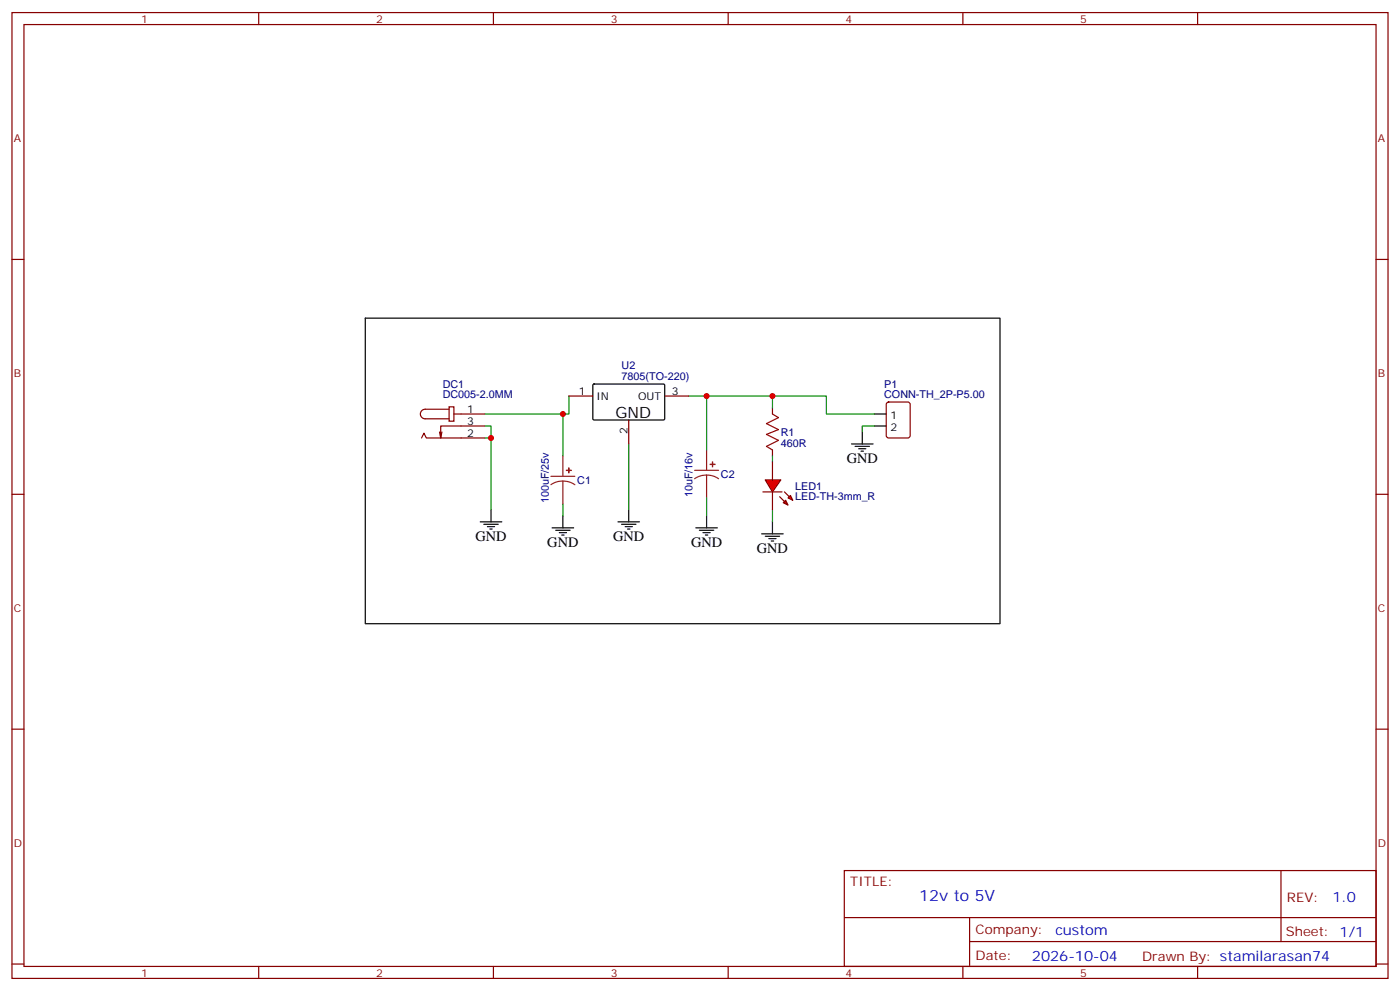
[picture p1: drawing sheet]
<svg xmlns="http://www.w3.org/2000/svg" width="412mm" height="292mm" viewBox="0 0 412 292" stroke-linecap="round" stroke-linejoin="round" font-family="sans-serif">
<g fill="none" stroke="#870000" stroke-width=".35">
<path d="M3.5 3.7h405.4v284.3h-405.4zM7.1 7.2h398.2v277.3h-398.2zM76.2 3.7v3.5M145.3 3.7v3.5M214.5 3.7v3.5M283.6 3.7v3.5M352.8 3.7v3.5M3.5 76.4h3.6M405.3 76.4h3.6M132.3 119.8h1.4v4.2h-1.4zM261.3 118.6l.5-.2h5.6l.7 .4v9.4l-.5 .7h-5.8l-.7-.4v-9.4zM124.2 128.9l.7-1.4 .7 1.4h17.3"/>
<path d="M130.2 127.2l-.4 1.7M132.3 120.5h-7.1a1.41 1.41 0 0 0-1.4 1.4 1.41 1.41 0 0 0 1.4 1.4h7.1M133.7 121.9h9.2M142.9 125.4h-13.1v3.5l-.3-1.7M227.5 120.1v1.8M227.5 132.5v1.7M3.5 145.5h3.6M405.3 145.5h3.6M3.5 214.7h3.6M405.3 214.7h3.6M248.7 256.3h156.6v28.2h-156.6zM377.3 256.3v20.9"/>
<path d="M248.7 270.1h156.5M285.6 277.2h119.6M285.6 270.1v14.2M3.5 283.8h3.6M76.2 284.5v3.5M145.3 284.5v3.5M214.5 284.5v3.5M283.6 284.5v3.5M352.8 284.5v3.5M405.3 283.8h3.6"/>
</g>
<g fill="none" stroke="#000" stroke-width=".35">
<path d="M107.6 93.7h187v89.9h-187zM250.8 130.7h6.4M251.9 131.4h4.2M252.9 132.1h2.2M253.6 132.8h.8M254 127.2v3.5M257.5 121.9h3.6M257.5 125.4h3.6M141.5 153.6h6.3M142.5 154.3h4.3M143.6 155h2.1M144.3 155.8h.7"/>
<path d="M144.6 150.1v3.5M162.6 155.4h6.4M163.7 156.1h4.2M164.7 156.8h2.2M165.5 157.5h.7M165.8 151.9v3.5M182 153.6h6.4M183.1 154.3h4.2M184.1 155h2.2M184.9 155.8h.7M185.2 150.1v3.5M205 155.4h6.3"/>
<path d="M206 156.1h4.3M207.1 156.8h2.1M207.8 157.5h.7M208.1 151.9v3.5M224.4 157.2h6.3M225.4 157.9h4.3M226.5 158.6h2.1M227.2 159.3h.7M227.5 153.6v3.6"/>
</g>
<g fill="none" stroke="#008700" stroke-width=".35">
<path d="M167.6 116.6v5.3h-24.7M202.8 116.6h5.3v15.9M208.1 116.6h35.3v5.3h14.1M227.5 116.6v3.5M142.9 125.4h1.7v3.5h-1.7M144.6 128.9v21.2M165.8 121.9v12.3M185.2 130.7v19.4M227.5 134.2v1.8M257.5 125.4h-3.5v1.8M165.8 148.3v3.6M208.1 146.6v5.3"/>
<path d="M227.5 150.1v3.5"/>
</g>
<path d="M204.6 138.5h7.1M208.1 139.9l-1.8 .2-1.7 .8M208.1 139.9l1.9 .2 1.7 .8M208.1 132.5v6M208.1 139.9v6.7" fill="none" stroke="#8c2424" stroke-width=".35"/>
<g fill="#8c2424" stroke="#8c2424" stroke-width=".35">
<path d="M209.2 136.7h1.4z"/>
<path d="M209.9 136v1.4z"/>
</g>
<path d="M227.5 121.9l1.8 1-3.5 1.8 3.5 1.8-3.5 1.4 3.5 1.7-3.5 1.8 1.7 1.1" fill="none" stroke="#a10000" stroke-width=".35"/>
<g fill="#f00" stroke="#870000" stroke-width=".35">
<path d="M225.4 141.3h4.6l-2.5 3.5z"/>
<path d="M224.7 144.8h5.7z"/>
</g>
<g fill="#870000" stroke="#870000" stroke-width=".35">
<path d="M231.1 144.8l1.4 1.4z"/>
<path d="M229.7 146.2l1.4 1.4z"/>
</g>
<g fill="#f00" stroke="#870000" stroke-width=".35">
<path d="M232.1 146.6l.7-.7 .7 1.4z"/>
<path d="M230.7 148l.7-.7 .7 1.4z"/>
</g>
<path d="M167.6 116.6h7M195.8 116.6h7M185.2 123.6v7.1M227.5 136v5.3M227.5 144.8v5.3" fill="none" stroke="#870000" stroke-width=".35"/>
<path d="M174.7 113.2l.3-.1h20.6l.2 .3-.1 10.1-.3 .1h-20.6l-.2-.3z" fill="none" stroke="#000" stroke-width=".35"/>
<path d="M165.8 134.2v6M162.3 140.2h7M165.8 141.6l-1.8 .3-1.7 .8M165.8 141.6l1.9 .3 1.6 .8M165.8 141.6v6.7" fill="none" stroke="#8c2424" stroke-width=".35"/>
<g fill="#8c2424" stroke="#8c2424" stroke-width=".35">
<path d="M166.9 138.5h1.4z"/>
<path d="M167.5 137.8l.1 1.4z"/>
</g>
<g fill="#c00">
<circle cx="144.6" cy="128.9" r=".88"/>
<circle cx="165.8" cy="121.9" r=".88"/>
<circle cx="208.1" cy="116.6" r=".88"/>
<circle cx="227.5" cy="116.6" r=".88"/>
</g>
<text font-size="4.6" x="181.3" y="122.9">GND</text>
<text font-size="4.6" fill="#00f" x="270.8" y="265.3">12v to 5V</text>
<g font-size="4.2">
<text x="249.4" y="136.3">GND</text>
<text x="140.1" y="159.3">GND</text>
<text x="161.2" y="161">GND</text>
<text x="180.6" y="159.3">GND</text>
<text x="203.6" y="161">GND</text>
<text x="223" y="162.8">GND</text>
</g>
<g font-size="4.2" fill="#00f">
<text x="392.5" y="265.6">1.0</text>
<text x="310.9" y="275.1">custom</text>
<text x="304" y="282.9">2026-10-04</text>
</g>
<g font-size="3.9" fill="#800">
<text x="250.5" y="260.9">TITLE:</text>
<text x="379.1" y="265.6">REV:</text>
<text x="287.4" y="275.1">Company:</text>
<text x="378.7" y="275.7">Sheet: 1/1</text>
<text x="287.4" y="282.8">Date:</text>
<text x="336.4" y="282.8">Drawn By: stamilarasan74</text>
</g>
<g font-size="3.2" fill="#800">
<text x="41.6" y="6.7">1</text>
<text x="110.8" y="6.7">2</text>
<text x="179.9" y="6.7">3</text>
<text x="249.1" y="6.7">4</text>
<text x="318.2" y="6.7">5</text>
<text x="4.1" y="41.8">A</text>
<text x="405.9" y="41.8">A</text>
<text x="4.1" y="110.9">B</text>
<text x="405.9" y="110.9">B</text>
<text x="4.1" y="180.1">C</text>
<text x="405.9" y="180.1">C</text>
<text x="4.1" y="249.2">D</text>
<text x="405.9" y="249.2">D</text>
<text x="41.6" y="287.5">1</text>
<text x="110.8" y="287.5">2</text>
<text x="179.9" y="287.5">3</text>
<text x="249.1" y="287.5">4</text>
<text x="318.2" y="287.5">5</text>
</g>
<g font-size="3.2" fill="#000080">
<text x="183.1" y="111.9">7805(TO-220)</text>
<text x="183.1" y="108.8">U2</text>
<text x="130.4" y="117.2">DC005-2.0MM</text>
<text x="130.4" y="114.2">DC1</text>
<text x="260.5" y="117.3">CONN-TH_2P-P5.00</text>
<text x="260.5" y="114.2">P1</text>
<text x="230" y="131.5">460R</text>
<text x="230" y="128.3">R1</text>
<text x="170" y="142.4">C1</text>
<text x="212.4" y="140.7">C2</text>
<text x="161.6" y="148.2" transform="rotate(-90 161.6 148.2)">100uF/25v</text>
<text x="204" y="146.4" transform="rotate(-90 204 146.4)">10uF/16v</text>
<text x="234.2" y="147.3">LED-TH-3mm_R</text>
<text x="234.2" y="144.3">LED1</text>
</g>
<g font-size="3.2">
<text x="170.5" y="116.2">1</text>
<text x="175.7" y="117.7">IN</text>
<text x="188" y="117.7">OUT</text>
<text x="197.9" y="116.2">3</text>
<text x="137.6" y="125.1">3</text>
<text x="137.6" y="121.5">1</text>
<text x="262.4" y="123.3">1</text>
<text x="137.6" y="128.6">2</text>
<text x="184.9" y="127.8" transform="rotate(-90 184.9 127.8)">2</text>
<text x="262.4" y="126.8">2</text>
</g>
</svg>
